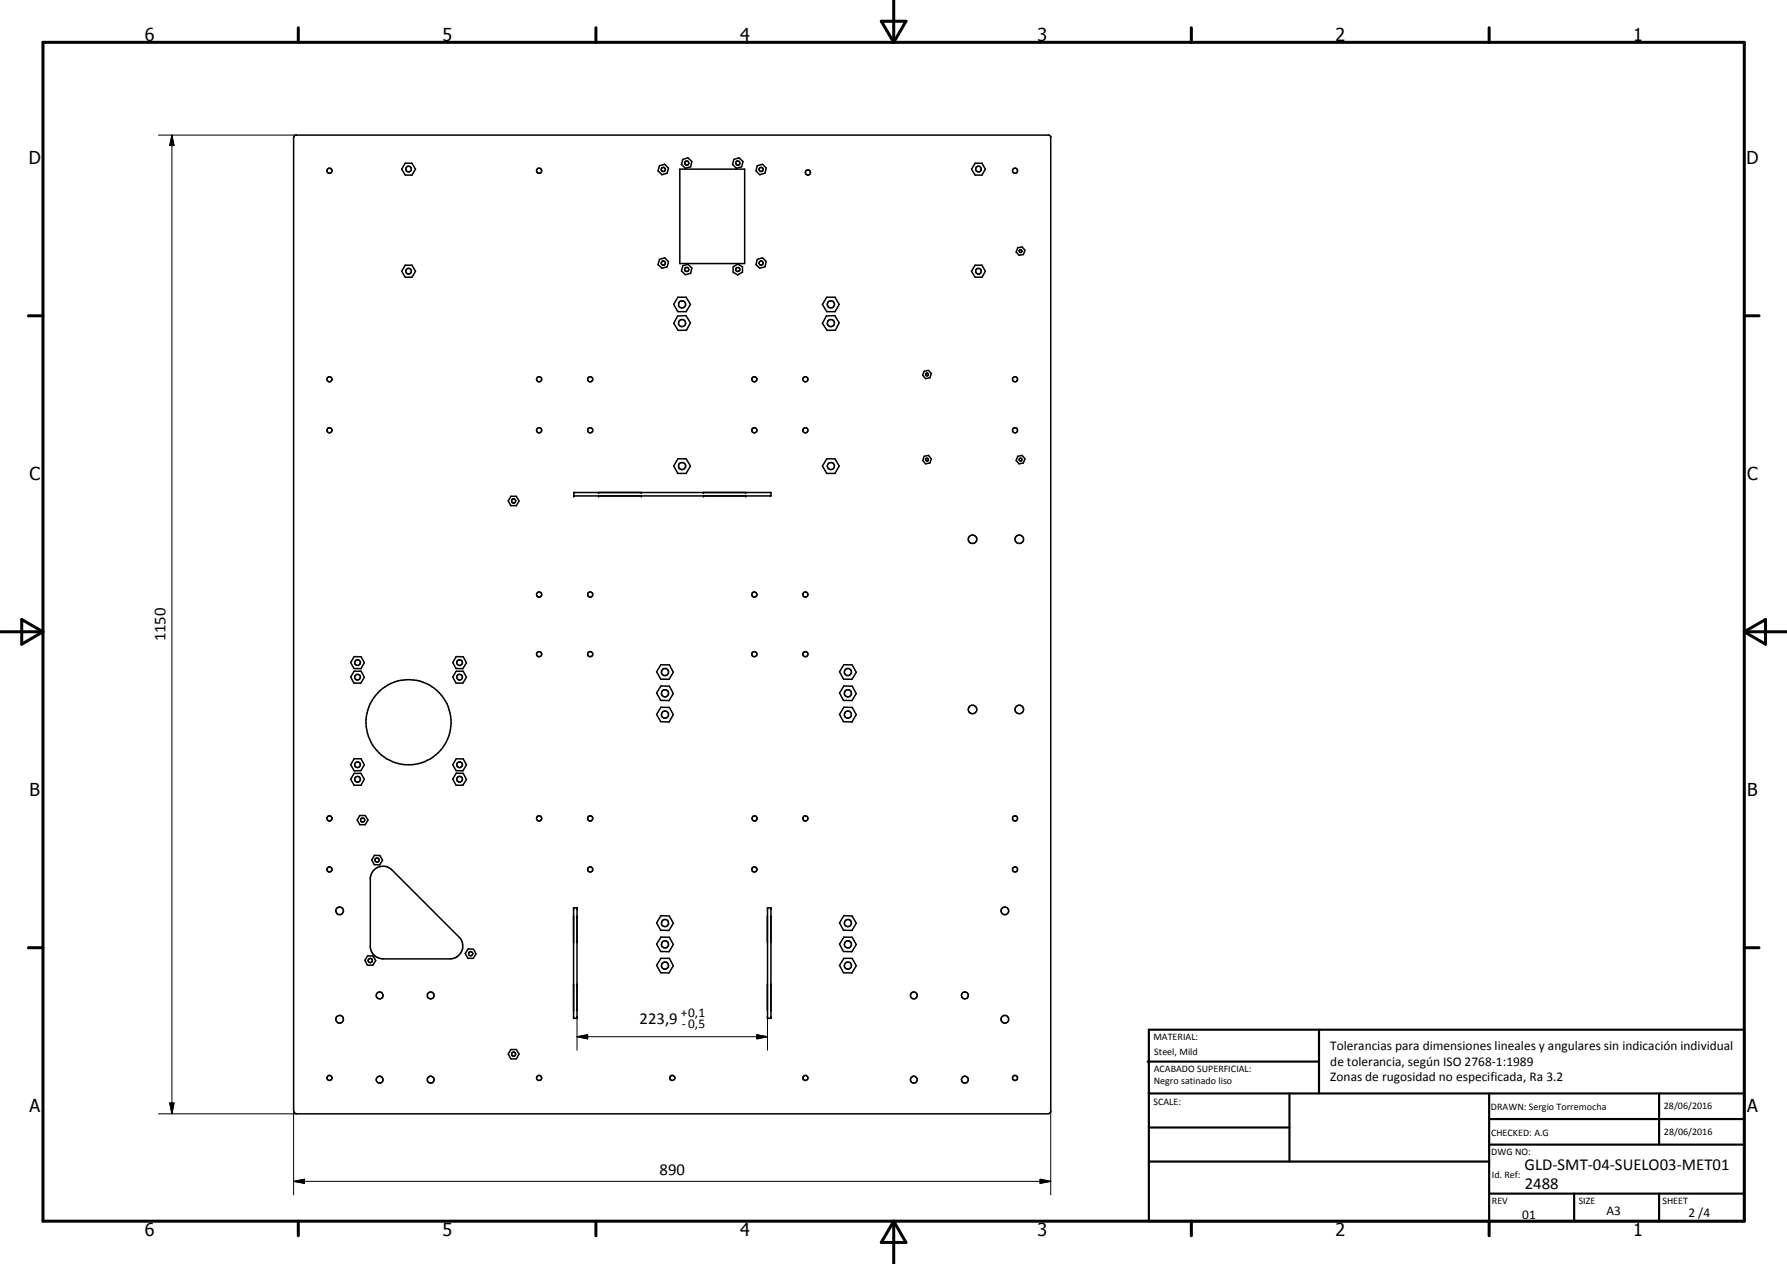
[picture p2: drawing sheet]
<svg xmlns="http://www.w3.org/2000/svg" width="420mm" height="297mm" viewBox="0 0 420 297" stroke-linecap="round" stroke-linejoin="round" font-family="sans-serif">
<g fill="#000">
<circle cx="134.9" cy="116.5" r=".18"/>
<circle cx="134.9" cy="115.7" r=".18"/>
<circle cx="140.7" cy="116.5" r=".18"/>
<circle cx="140.7" cy="115.7" r=".18"/>
<circle cx="150.8" cy="116.5" r=".18"/>
<circle cx="150.8" cy="115.7" r=".18"/>
<circle cx="165.4" cy="116.5" r=".18"/>
<circle cx="165.4" cy="115.7" r=".18"/>
<circle cx="175.3" cy="115.7" r=".18"/>
<circle cx="175.3" cy="116.5" r=".18"/>
<circle cx="134.9" cy="215.3" r=".18"/>
<circle cx="134.9" cy="213.4" r=".18"/>
<circle cx="135.7" cy="215.3" r=".18"/>
<circle cx="135.7" cy="213.4" r=".18"/>
<circle cx="180.5" cy="213.4" r=".18"/>
<circle cx="181.3" cy="215.3" r=".18"/>
<circle cx="181.3" cy="213.4" r=".18"/>
<circle cx="134.9" cy="221.3" r=".18"/>
<circle cx="134.9" cy="237.3" r=".18"/>
<circle cx="134.9" cy="231.3" r=".18"/>
<circle cx="135.7" cy="221.3" r=".18"/>
<circle cx="135.7" cy="237.3" r=".18"/>
<circle cx="135.7" cy="231.3" r=".18"/>
<circle cx="181.3" cy="237.3" r=".18"/>
<circle cx="181.3" cy="231.3" r=".18"/>
<circle cx="181.3" cy="221.3" r=".18"/>
</g>
<g fill="none" stroke="#000" stroke-width=".35">
<path d="M69.2 32l.3-.3h177.2l.3 .3v229.5l-.5 .2h-176.8l-.5-.2-.2-.4v-228.8zM95.3 38.4h1.5l.9 1.4-.9 1.3h-1.5l-.9-1.3zM155.1 38.9l1.2-.3 .9 .9-.3 1.2-1.3 .4-.9-.9zM159.8 39.8h15.3v22.1h-15.3zM160.6 37.5l1.1-.4 1 .9-.3 1.2-1.2 .3-1-.8zM172.5 37.5l1.3-.4 .9 .9-.3 1.2-1.3 .3-.9-.8zM178 38.9l1.3-.3 .9 .9-.3 1.2-1.3 .4-.9-.9zM229.3 38.4h1.6l.8 1.4-.8 1.3h-1.6l-.9-1.3zM239.3 58.2l1-.2 .7 .8-.4 1-1 .2-.7-.8zM95.3 62.3h1.5l.9 1.5-.9 1.4h-1.5l-.9-1.4zM155.1 61l1.2-.4 .9 .9-.3 1.2-1.3 .3-.9-.8zM159.3 74.3l2-.1 1 1.7-.9 1.7h-1.9l-1.1-1.6z"/>
<path d="M159.4 69.8h1.9l1 1.7-1 1.7h-1.9l-1-1.7zM160.6 62.4l1.1-.3 1 .9-.3 1.2-1.2 .4-1-.9zM172.4 62.7l1.1-.6 1.1 .6v1.3l-1.2 .6-1-.6zM178 61l1.3-.4 .9 .9-.3 1.2-1.3 .3-.9-.8zM194.3 74.3l2-.1 1 1.7-.9 1.7h-1.9l-1.1-1.6zM194.4 69.8h1.9l1 1.7-1 1.7h-1.9l-1-1.7zM229.3 62.3h1.6l.8 1.5-.8 1.4h-1.6l-.9-1.4zM217.3 87.2l1-.2 .7 .8-.4 1-1 .2-.7-.8zM217.8 87.8l.2-.1 .3 .1-.1 .4h-.5zM120.1 116.6h1.3l.6 1.1-.6 1.1h-1.3l-.6-1.1zM134.9 115.7h46.4v.8h-46.4zM159.4 107.8h1.9l1 1.7-1 1.8h-1.9l-1-1.8z"/>
<path d="M194.4 107.8h1.9l1 1.7-1 1.8h-1.9l-1-1.8zM217.3 107.2l1-.2 .7 .8-.4 1-1 .2-.7-.8zM239.3 107.2l1-.2 .7 .8-.4 1-1 .2-.7-.8zM83.3 154.3h1.6l.8 1.4-.8 1.4h-1.7l-.7-1.4zM83.3 157.7h1.6l.8 1.5-.9 1.3h-1.6l-.7-1.4zM107.3 154.3h1.6l.8 1.4-.9 1.4h-1.6l-.7-1.4zM107.3 157.7h1.6l.8 1.5-.9 1.3h-1.6l-.7-1.4zM155.4 156.2l2 .1 .9 1.7-1 1.6h-1.9l-1-1.7zM198.4 156.2l2 .1 .9 1.7-1 1.6h-2l-.9-1.7zM83.3 178.3h1.6l.8 1.4-.8 1.4h-1.6l-.8-1.4zM107.3 178.3l1.6 .1 .8 1.3-.9 1.4h-1.6l-.7-1.4zM155.4 161.2h2l.9 1.8-1 1.6h-1.9l-1-1.7z"/>
<path d="M155.4 166.2h2l.9 1.7-1 1.8-1.9-.1-1-1.7zM198.4 161.2h2l.9 1.8-1 1.6h-2l-.9-1.7zM198.4 166.2h2l.9 1.7-1 1.8-2-.1-.9-1.7zM83.3 181.7h1.6l.8 1.4-.8 1.4h-1.6l-.8-1.4zM84.6 191.6h1.3l.6 1.1-.6 1.1h-1.3l-.6-1.1zM107.3 181.7h1.6l.8 1.5-.9 1.3h-1.6l-.7-1.4zM87.7 204.6a3 3 0 0 1 4.5-.1l16 16a3 3 0 0 1-2.4 4.8h-15.7a3 3 0 0 1-3-2.6v-16.5zM88 201h1.3l.6 1.1-.6 1.1h-1.3l-.6-1.1zM134.9 213.4h.8v25.9h-.8zM155.4 215.2l2 .1 .9 1.7-1 1.7-1.9-.1-1-1.7zM180.5 215.3v6M180.5 213.4h.8v25.9h-.8z"/>
<path d="M198.4 215.2l2 .1 .9 1.7-1 1.7-2-.1-.9-1.7zM86.4 224.6l1.3 .1 .6 1-.6 1.1h-1.3l-.6-1.1zM110.1 223l1.2 .1 .6 1.1-.6 1h-1.3l-.6-1.1zM155.4 225.2h2l.9 1.7-1 1.7h-1.9l-1-1.7zM155.4 220.2l2 .1 .9 1.7-1 1.6h-1.9l-1-1.7zM180.5 231.3v6M198.4 220.2l2 .1 .9 1.7-1 1.6h-2l-.9-1.7zM198.4 225.2h2l.9 1.7-1 1.7h-2l-.9-1.7zM120.1 246.6h1.3l.6 1.1-.6 1.1h-1.3l-.6-1.1z"/>
<circle cx="96.1" cy="39.7" r=".67"/>
<circle cx="155.9" cy="39.8" r=".47"/>
<circle cx="161.5" cy="38.3" r=".49"/>
<circle cx="173.4" cy="38.3" r=".49"/>
<circle cx="179" cy="39.8" r=".49"/>
<circle cx="230.1" cy="39.7" r=".67"/>
<circle cx="77.5" cy="40.1" r=".6"/>
<circle cx="126.8" cy="40.1" r=".6"/>
<circle cx="190" cy="40.5" r=".6"/>
<circle cx="238.6" cy="40.1" r=".6"/>
<circle cx="240" cy="59" r=".33"/>
<circle cx="96.1" cy="63.7" r=".67"/>
<circle cx="156" cy="61.8" r=".49"/>
<circle cx="160.4" cy="75.9" r=".83"/>
<circle cx="160.4" cy="71.5" r=".85"/>
<circle cx="161.4" cy="63.3" r=".47"/>
<circle cx="173.5" cy="63.3" r=".5"/>
<circle cx="179" cy="61.8" r=".49"/>
<circle cx="195.3" cy="75.9" r=".85"/>
<circle cx="195.4" cy="71.5" r=".84"/>
<circle cx="230" cy="63.7" r=".68"/>
<circle cx="77.5" cy="89.1" r=".59"/>
<circle cx="126.8" cy="89.1" r=".6"/>
<circle cx="138.8" cy="89.1" r=".61"/>
<circle cx="177.3" cy="89.1" r=".6"/>
<circle cx="189.4" cy="89.1" r=".6"/>
<circle cx="238.7" cy="89.1" r=".6"/>
<circle cx="77.5" cy="101.1" r=".6"/>
<circle cx="120.8" cy="117.7" r=".48"/>
<circle cx="126.8" cy="101.1" r=".61"/>
<circle cx="138.8" cy="101.1" r=".6"/>
<circle cx="160.4" cy="109.5" r=".83"/>
<circle cx="177.4" cy="101.1" r=".62"/>
<circle cx="189.4" cy="101.1" r=".6"/>
<circle cx="195.4" cy="109.5" r=".83"/>
<circle cx="217.9" cy="108" r=".33"/>
<circle cx="238.7" cy="101.1" r=".6"/>
<circle cx="239.9" cy="108" r=".32"/>
<circle cx="126.8" cy="139.7" r=".61"/>
<circle cx="138.8" cy="139.7" r=".6"/>
<circle cx="177.4" cy="139.7" r=".61"/>
<circle cx="189.4" cy="139.7" r=".6"/>
<circle cx="228.7" cy="126.7" r="1"/>
<circle cx="239.7" cy="126.7" r="1.01"/>
<circle cx="84.1" cy="159.1" r=".67"/>
<circle cx="84.1" cy="155.7" r=".67"/>
<circle cx="108" cy="159.1" r=".67"/>
<circle cx="108" cy="155.7" r=".67"/>
<circle cx="126.8" cy="153.7" r=".6"/>
<circle cx="138.8" cy="153.7" r=".6"/>
<circle cx="156.4" cy="157.9" r=".84"/>
<circle cx="177.4" cy="153.7" r=".6"/>
<circle cx="189.4" cy="153.7" r=".6"/>
<circle cx="199.4" cy="157.9" r=".83"/>
<circle cx="84" cy="179.7" r=".66"/>
<circle cx="96.1" cy="169.7" r="10"/>
<circle cx="108.1" cy="179.7" r=".68"/>
<circle cx="156.4" cy="167.9" r=".84"/>
<circle cx="156.4" cy="162.9" r=".85"/>
<circle cx="199.4" cy="162.9" r=".84"/>
<circle cx="199.4" cy="167.9" r=".82"/>
<circle cx="228.7" cy="166.7" r=".99"/>
<circle cx="239.7" cy="166.7" r="1.01"/>
<circle cx="77.5" cy="192.3" r=".6"/>
<circle cx="84.1" cy="183.1" r=".69"/>
<circle cx="85.3" cy="192.7" r=".49"/>
<circle cx="108.1" cy="183.1" r=".68"/>
<circle cx="126.8" cy="192.3" r=".6"/>
<circle cx="138.8" cy="192.3" r=".61"/>
<circle cx="177.4" cy="192.3" r=".6"/>
<circle cx="189.4" cy="192.3" r=".6"/>
<circle cx="238.6" cy="192.3" r=".61"/>
<circle cx="77.5" cy="204.3" r=".6"/>
<circle cx="79.8" cy="214.1" r=".89"/>
<circle cx="88.7" cy="202.1" r=".5"/>
<circle cx="138.8" cy="204.3" r=".6"/>
<circle cx="156.4" cy="216.9" r=".83"/>
<circle cx="177.3" cy="204.3" r=".6"/>
<circle cx="199.3" cy="216.9" r=".84"/>
<circle cx="236.3" cy="214" r=".91"/>
<circle cx="238.6" cy="204.3" r=".6"/>
<circle cx="79.9" cy="239.5" r=".9"/>
<circle cx="87.1" cy="225.7" r=".48"/>
<circle cx="89.3" cy="233.9" r=".8"/>
<circle cx="101.3" cy="233.9" r=".8"/>
<circle cx="110.7" cy="224.1" r=".49"/>
<circle cx="156.4" cy="226.9" r=".84"/>
<circle cx="156.4" cy="221.9" r=".84"/>
<circle cx="199.4" cy="221.9" r=".84"/>
<circle cx="199.4" cy="226.9" r=".84"/>
<circle cx="214.9" cy="233.9" r=".8"/>
<circle cx="226.9" cy="233.9" r=".8"/>
<circle cx="236.2" cy="239.5" r=".9"/>
<circle cx="77.5" cy="253.3" r=".59"/>
<circle cx="89.3" cy="253.7" r=".81"/>
<circle cx="101.3" cy="253.7" r=".81"/>
<circle cx="120.8" cy="247.7" r=".5"/>
<circle cx="126.8" cy="253.3" r=".6"/>
<circle cx="158" cy="253.3" r=".6"/>
<circle cx="189.4" cy="253.3" r=".59"/>
<circle cx="214.9" cy="253.7" r=".81"/>
<circle cx="226.8" cy="253.7" r=".81"/>
<circle cx="238.6" cy="253.3" r=".59"/>
</g>
<g fill="none" stroke="#000" stroke-width=".71">
<path d="M10.1 9.9h400v277.1h-400zM70.1 6.5v3.4M140.1 6.5v3.4M207.2 5h5.8l-2.9 4.9zM210.1 0v9.9M280.1 6.5v3.4M350.1 6.5v3.4M6.7 74.2h3.4M410.1 74.2h3.5M.1 148.5h10M5.1 145.6l5 2.9-5 2.9zM410.1 148.5h10"/>
<path d="M410.1 148.5l5-2.9v5.8zM6.7 222.7h3.4M410.1 222.7h3.5M70.1 287v3.4M140.1 287v3.4M210.1 287v10M210.1 287l2.9 5h-5.8zM280.1 287v3.4M350.1 287v3.4"/>
</g>
<g fill="none" stroke="#000" stroke-width=".51">
<path d="M269.8 249.5h40.3M270.1 242h140v45h-140zM270.1 257h140M303.2 257v16M310.1 242v15M350.1 257v30M390.1 257v12M270.1 265h33.1M270.1 273h80M350.1 269h60M350.1 263h60M350.1 280.5h60"/>
<path d="M370.1 280.5v6.5M390.1 280.5v6.5"/>
</g>
<g fill="none" stroke="#000" stroke-width=".24">
<path d="M37.2 31.7h32.5M40.4 31.7l.5 2.5h-1zM40.4 31.7v230M135.7 238.9v7.9M180.5 238.9v7.9M39.9 259.2h1l-.5 2.5zM135.7 243.6l2.5-.4v.9zM135.7 243.6h44.8M178 243.2l2.5 .4-2.5 .5zM37.2 261.7h32.5M69 277.6l2.6-.5v1zM69 277.6h178"/>
<path d="M69 261.1v19.7M244.5 277.1l2.5 .5-2.5 .5zM247 261.1v19.7"/>
</g>
<path d="M40.4 31.7l.5 2.5h-1zM39.9 259.2h1l-.5 2.5zM135.7 243.6l2.5-.4v.9zM178 243.2l2.5 .4-2.5 .5zM69 277.6l2.6-.5v1zM244.5 277.1l2.5 .5-2.5 .5z" fill="#000"/>
<g font-size="4.2">
<text x="34" y="9.6">6</text>
<text x="104" y="9.6">5</text>
<text x="174" y="9.6">4</text>
<text x="244" y="9.6">3</text>
<text x="314" y="9.6">2</text>
<text x="384" y="9.6">1</text>
<text x="6.8" y="38.7">D</text>
<text x="410.6" y="38.7">D</text>
<text x="7" y="112.9">C</text>
<text x="410.8" y="112.9">C</text>
<text x="7" y="187.1">B</text>
<text x="410.8" y="187.1">B</text>
<text x="7" y="261.4">A</text>
<text x="410.8" y="261.4">A</text>
<text x="34" y="290.4">6</text>
<text x="104" y="290.4">5</text>
<text x="174" y="290.4">4</text>
<text x="244" y="290.4">3</text>
<text x="314" y="290.4">2</text>
<text x="384" y="290.4">1</text>
</g>
<g font-size="3.9">
<text x="38.9" y="150.7" transform="rotate(-90 38.9 150.7)">1150</text>
<text x="150.4" y="240.5">223,9</text>
<text x="358.5" y="275">GLD-SMT-04-SUELO03-MET01</text>
<text x="155.1" y="276.1">890</text>
<text x="358.5" y="279.4">2488</text>
</g>
<g font-size="3.1">
<text x="160.1" y="239">+0,1</text>
<text x="160.3" y="241.7">-0,5</text>
<text x="312.7" y="246.8">Tolerancias para dimensiones lineales y angulares sin indicación individual</text>
<text x="312.7" y="250.4">de tolerancia, según ISO 2768-1:1989</text>
<text x="312.7" y="254">Zonas de rugosidad no especificada, Ra 3.2</text>
<text x="357.9" y="286.4">01</text>
<text x="377.7" y="285.6">A3</text>
<text x="397" y="285.9">2 /4</text>
</g>
<g font-size="2.4">
<text x="271.2" y="244.4">MATERIAL:</text>
<text x="271.3" y="252">ACABADO SUPERFICIAL:</text>
<text x="271.4" y="247.9">Steel, Mild</text>
<text x="271.3" y="254.6">Negro satinado liso</text>
<text x="271.2" y="259.7">SCALE:</text>
<text x="350.6" y="260.8">DRAWN: Sergio Torremocha</text>
<text x="391.2" y="260.6">28/06/2016</text>
<text x="350.6" y="267">CHECKED: A.G</text>
<text x="391.2" y="266.7">28/06/2016</text>
<text x="350.6" y="271.4">DWG NO:</text>
<text x="350.8" y="276.9">Id. Ref:</text>
<text x="350.8" y="282.8">REV</text>
<text x="371.2" y="282.9">SIZE</text>
<text x="390.9" y="282.9">SHEET</text>
</g>
</svg>
